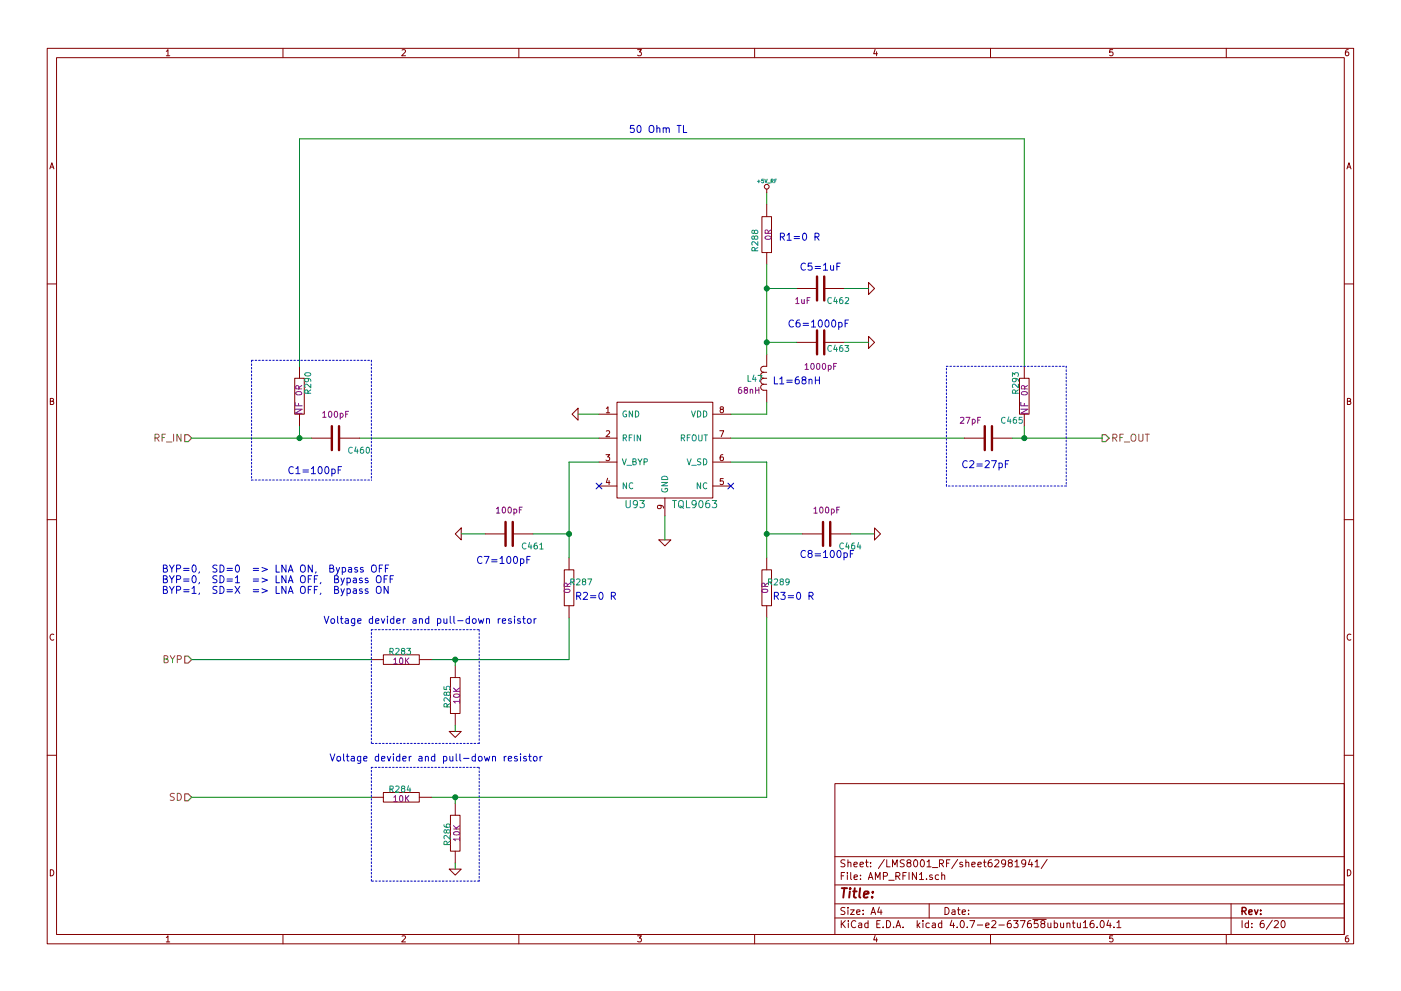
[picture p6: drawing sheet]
EESchema Schematic File Version 2
LIBS:FrontEnd_5G-rescue
LIBS:device
LIBS:conn
LIBS:linear
LIBS:regul
LIBS:74xx
LIBS:cmos4000
LIBS:adc-dac
LIBS:memory
LIBS:xilinx
LIBS:microcontrollers
LIBS:dsp
LIBS:microchip
LIBS:analog_switches
LIBS:motorola
LIBS:texas
LIBS:intel
LIBS:audio
LIBS:interface
LIBS:digital-audio
LIBS:philips
LIBS:display
LIBS:cypress
LIBS:siliconi
LIBS:opto
LIBS:contrib
LIBS:valves
LIBS:ADM7155_Addon-cache
LIBS:LimeMicroBGD_Library
LIBS:power
LIBS:transistors
LIBS:FrontEnd_5G-cache
EELAYER 25 0
EELAYER END
$Descr A4 11693 8268
encoding utf-8
Sheet 6 20
Title ""
Date ""
Rev ""
Comp ""
Comment1 ""
Comment2 ""
Comment3 ""
Comment4 ""
$EndDescr
Text HLabel 1600 3650 0    59   Input ~ 0
RF_IN
Text HLabel 9200 3650 2    59   Output ~ 0
RF_OUT
Text HLabel 1600 5500 0    59   Input ~ 0
BYP
Wire Wire Line
	6400 1600 6400 1700
$Comp
L +5V_RF #PWR880
U 1 1
P 6400 1600
AR Path="/622FACBB/628FE62E/62942018" Ref="#PWR880"  Part="1" 
AR Path="/55F3CC96/62981948/62942018" Ref="#PWR0547"  Part="1" 
F 0 "#PWR0547" H 6400 1650 20  0001 C CNN
F 1 "+5V_RF" H 6400 1700 30  0000 C CNN
F 2 "" H 6400 1600 60  0000 C CNN
F 3 "" H 6400 1600 60  0000 C CNN
	1    6400 1600
	1    0    0    -1  
$EndComp
$Comp
L TQL9063 U93
U 1 1
P 5550 3750
F 0 "U93" H 5300 3300 60  0000 C CNN
F 1 "TQL9063" H 5800 3300 60  0000 C CNN
F 2 "TQL9063" H 5550 5000 60  0001 C CNN
F 3 "" H 5400 3750 60  0000 C CNN
F 4 "Mouser" H 5550 5100 60  0001 C CNN "Vendor"
F 5 "772-TQL9063" H 5550 5200 60  0001 C CNN "Vendor Part Number"
F 6 "Qorvo" H 5550 5300 60  0001 C CNN "Manufacturer"
F 7 "TQL9063" H 5550 5400 60  0001 C CNN "Manufacturer Part Number"
F 8 "RF Amplifier 2.3-5.0 GHz High Gain 0.5W Driver Amplif" H 5550 5500 60  0001 C CNN "Description"
F 9 "TQL9063" H 5550 4900 60  0001 C CNN "Component Value"
	1    5550 3750
	1    0    0    -1  
$EndComp
Text Notes 2400 3950 0    59   ~ 0
C1=100pF
Wire Wire Line
	8050 3650 6100 3650
Text Notes 8025 3900 0    59   ~ 0
C2=27pF
$Comp
L 27pF_0402_GCM1555C1H270FA16D C465
U 1 1
P 8250 3650
F 0 "C465" V 8100 3750 50  0000 L CNN
F 1 "27pF_0402_GCM1555C1H270FA16D" H 7900 4050 50  0001 L CNN
F 2 "SMD0402" H 8250 3950 39  0001 C CNN
F 3 "" H 8300 3750 60  0000 C CNN
F 4 "Mouser" H 8250 4150 60  0001 C CNN "Vendor"
F 5 "81-GCM1555C1H270FA6D" H 8200 4250 60  0001 C CNN "Vendor Part Number"
F 6 "Murata Electronics" H 8250 4350 60  0001 C CNN "Manufacturer"
F 7 "GCM1555C1H270FA16D" H 8300 4450 60  0001 C CNN "Manufacturer Part Number"
F 8 "Multilayer Ceramic Capacitors MLCC - SMD/SMT 0402 27pF 50volts C0G 1%" H 8350 4550 60  0001 C CNN "Description"
F 9 "27pF" V 8100 3500 50  0000 C CNN "Component Value"
	1    8250 3650
	0    1    1    0   
$EndComp
Wire Wire Line
	3000 3650 5000 3650
$Comp
L 0R_0402 R287
U 1 1
P 4750 4900
F 0 "R287" V 4700 5000 50  0000 C CNN
F 1 "0R_0402" H 4750 5050 50  0001 C CNN
F 2 "SMD0402" H 4750 5150 60  0001 C CNN
F 3 "" V 4750 4900 60  0000 C CNN
F 4 "Digi-Key" H 4750 5550 60  0001 C CNN "Vendor"
F 5 "-" H 4750 5650 60  0001 C CNN "Vendor Part Number"
F 6 "-" H 4750 5450 60  0001 C CNN "Manufacturer"
F 7 "-" H 4750 5350 60  0001 C CNN "Manufacturer Part Number"
F 8 "RES_0.0_OHM_0402_SMD" H 4750 5250 60  0001 C CNN "Description"
F 9 "0R" H 4750 4890 50  0000 C CNN "Component Value"
	1    4750 4900
	0    1    1    0   
$EndComp
$Comp
L GND #PWR0548
U 1 1
P 3850 4450
F 0 "#PWR0548" H 3850 4450 30  0001 C CNN
F 1 "GND" H 3850 4380 30  0001 C CNN
F 2 "" H 3850 4450 60  0000 C CNN
F 3 "" H 3850 4450 60  0000 C CNN
	1    3850 4450
	0    1    1    0   
$EndComp
$Comp
L GND #PWR0549
U 1 1
P 4825 3450
F 0 "#PWR0549" H 4825 3450 30  0001 C CNN
F 1 "GND" H 4825 3380 30  0001 C CNN
F 2 "" H 4825 3450 60  0000 C CNN
F 3 "" H 4825 3450 60  0000 C CNN
	1    4825 3450
	0    1    1    0   
$EndComp
$Comp
L GND #PWR0550
U 1 1
P 5550 4500
F 0 "#PWR0550" H 5550 4500 30  0001 C CNN
F 1 "GND" H 5550 4430 30  0001 C CNN
F 2 "" H 5550 4500 60  0000 C CNN
F 3 "" H 5550 4500 60  0000 C CNN
	1    5550 4500
	1    0    0    -1  
$EndComp
Wire Wire Line
	5550 4300 5550 4500
Wire Wire Line
	5000 3450 4825 3450
Wire Wire Line
	5000 3850 4750 3850
Wire Wire Line
	4750 3850 4750 4650
Wire Wire Line
	4450 4450 4750 4450
Connection ~ 4750 4450
Wire Wire Line
	4050 4450 3850 4450
Wire Wire Line
	4750 5500 4750 5150
Text Notes 3975 4700 0    59   ~ 0
C7=100pF
Text Notes 4800 5000 0    59   ~ 0
R2=0 R
Wire Wire Line
	6100 3850 6400 3850
Wire Wire Line
	6400 3850 6400 4650
Wire Wire Line
	6700 4450 6400 4450
Connection ~ 6400 4450
$Comp
L 0R_0402 R289
U 1 1
P 6400 4900
F 0 "R289" V 6350 5000 50  0000 C CNN
F 1 "0R_0402" H 6400 5050 50  0001 C CNN
F 2 "SMD0402" H 6400 5150 60  0001 C CNN
F 3 "" V 6400 4900 60  0000 C CNN
F 4 "Digi-Key" H 6400 5550 60  0001 C CNN "Vendor"
F 5 "-" H 6400 5650 60  0001 C CNN "Vendor Part Number"
F 6 "-" H 6400 5450 60  0001 C CNN "Manufacturer"
F 7 "-" H 6400 5350 60  0001 C CNN "Manufacturer Part Number"
F 8 "RES_0.0_OHM_0402_SMD" H 6400 5250 60  0001 C CNN "Description"
F 9 "0R" H 6400 4890 50  0000 C CNN "Component Value"
	1    6400 4900
	0    1    1    0   
$EndComp
Wire Wire Line
	6400 6650 6400 5150
$Comp
L GND #PWR0551
U 1 1
P 7300 4450
F 0 "#PWR0551" H 7300 4450 30  0001 C CNN
F 1 "GND" H 7300 4380 30  0001 C CNN
F 2 "" H 7300 4450 60  0000 C CNN
F 3 "" H 7300 4450 60  0000 C CNN
	1    7300 4450
	0    -1   -1   0   
$EndComp
Wire Wire Line
	7300 4450 7100 4450
NoConn ~ 6100 4050
NoConn ~ 5000 4050
Text Notes 6675 4650 0    59   ~ 0
C8=100pF
Text Notes 6450 5000 0    59   ~ 0
R3=0 R
$Comp
L 68nH_0603_0603CS-68NXJLW L47
U 1 1
P 6400 3150
F 0 "L47" H 6300 3150 50  0000 C CNN
F 1 "68nH_0603_0603CS-68NXJLW" H 6400 3400 50  0001 C CNN
F 2 "SMD0603" H 6400 3500 60  0001 C CNN
F 3 "" H 6400 3150 60  0000 C CNN
F 4 "Mouser" H 6400 4000 60  0001 C CNN "Vendor"
F 5 "994-0603CS-68NXJLW" H 6400 3900 60  0001 C CNN "Vendor Part Number"
F 6 "Coilcraft" H 6400 3800 60  0001 C CNN "Manufacturer"
F 7 "0603CS-68NXJLW" H 6400 3700 60  0001 C CNN "Manufacturer Part Number"
F 8 "Fixed Inductors 0603HP Hi Perfrmnce 100 nH 5 % 0.47 A" H 6400 3600 60  0001 C CNN "Description"
F 9 "68nH" H 6250 3050 50  0000 C CNN "Component Value"
	1    6400 3150
	1    0    0    -1  
$EndComp
Text Notes 6450 3200 0    59   ~ 0
L1=68nH
$Comp
L 1000pF_0402_GCM155R71H102KA37D C463
U 1 1
P 6850 2850
F 0 "C463" V 6900 2900 50  0000 L CNN
F 1 "1000pF_0402_GCM155R71H102KA37D" H 6150 3550 50  0001 L CNN
F 2 "SMD0402" H 6850 3450 60  0001 C CNN
F 3 "" H 6850 2850 60  0000 C CNN
F 4 "Mouser" H 6800 4050 60  0001 C CNN "Vendor"
F 5 "81-GCM155R71H102KA7D" H 6800 3950 60  0001 C CNN "Vendor Part Number"
F 6 "Murata Electronics" H 6850 3850 60  0001 C CNN "Manufacturer"
F 7 "GCM155R71H102KA37D" H 6850 3750 60  0001 C CNN "Manufacturer Part Number"
F 8 "Multilayer Ceramic Capacitors MLCC - SMD/SMT 0402 1000pF 50volts X7R 10%" H 6850 3650 60  0001 C CNN "Description"
F 9 "1000pF" V 7050 2850 50  0000 C CNN "Component Value"
	1    6850 2850
	0    1    1    0   
$EndComp
$Comp
L 1uF_0402_CC0402ZRY5V5BB105 C462
U 1 1
P 6850 2400
F 0 "C462" V 6950 2450 50  0000 L CNN
F 1 "1uF_0402_CC0402ZRY5V5BB105" H 6250 2950 50  0001 L CNN
F 2 "SMD0402" H 6850 2850 60  0001 C CNN
F 3 "" H 6850 2400 60  0000 C CNN
F 4 "Mouser" H 6850 3450 60  0001 C CNN "Vendor"
F 5 "603-CC402ZRY5V5BB105" H 6850 3350 60  0001 C CNN "Vendor Part Number"
F 6 "Yageo" H 6850 3250 60  0001 C CNN "Manufacturer"
F 7 "CC0402ZRY5V5BB105" H 6850 3150 60  0001 C CNN "Manufacturer Part Number"
F 8 "Multilayer Ceramic Capacitors MLCC - SMD/SMT 1.0uF 6.3V Y5V -20/+80%" H 6850 3050 60  0001 C CNN "Description"
F 9 "1uF" V 6950 2250 50  0000 C CNN "Component Value"
	1    6850 2400
	0    1    1    0   
$EndComp
$Comp
L 0R_0402 R288
U 1 1
P 6400 1950
F 0 "R288" H 6350 2050 50  0000 C CNN
F 1 "0R_0402" H 6400 2100 50  0001 C CNN
F 2 "SMD0402" H 6400 2200 60  0001 C CNN
F 3 "" V 6400 1950 60  0000 C CNN
F 4 "Digi-Key" H 6400 2600 60  0001 C CNN "Vendor"
F 5 "-" H 6400 2700 60  0001 C CNN "Vendor Part Number"
F 6 "-" H 6400 2500 60  0001 C CNN "Manufacturer"
F 7 "-" H 6400 2400 60  0001 C CNN "Manufacturer Part Number"
F 8 "RES_0.0_OHM_0402_SMD" H 6400 2300 60  0001 C CNN "Description"
F 9 "0R" H 6400 1940 50  0000 C CNN "Component Value"
	1    6400 1950
	0    -1   -1   0   
$EndComp
$Comp
L GND #PWR0552
U 1 1
P 7250 2850
F 0 "#PWR0552" H 7250 2850 30  0001 C CNN
F 1 "GND" H 7250 2780 30  0001 C CNN
F 2 "" H 7250 2850 60  0000 C CNN
F 3 "" H 7250 2850 60  0000 C CNN
	1    7250 2850
	0    -1   -1   0   
$EndComp
$Comp
L GND #PWR0553
U 1 1
P 7250 2400
F 0 "#PWR0553" H 7250 2400 30  0001 C CNN
F 1 "GND" H 7250 2330 30  0001 C CNN
F 2 "" H 7250 2400 60  0000 C CNN
F 3 "" H 7250 2400 60  0000 C CNN
	1    7250 2400
	0    -1   -1   0   
$EndComp
Wire Wire Line
	6100 3450 6400 3450
Wire Wire Line
	6400 3450 6400 3350
Wire Wire Line
	6400 2200 6400 2950
Wire Wire Line
	6400 2850 6650 2850
Wire Wire Line
	6400 2400 6650 2400
Connection ~ 6400 2850
Wire Wire Line
	7050 2400 7250 2400
Wire Wire Line
	7050 2850 7250 2850
Text Notes 6575 2725 0    59   ~ 0
C6=1000pF
Text Notes 6675 2250 0    59   ~ 0
C5=1uF
Connection ~ 6400 2400
$Comp
L 100pF_0402_ECJ-0EC1H101J C460
U 1 1
P 2800 3650
F 0 "C460" V 2900 3750 50  0000 L CNN
F 1 "100pF_0402_ECJ-0EC1H101J" H 2350 4050 50  0001 L CNN
F 2 "SMD0402" H 2800 3950 39  0001 C CNN
F 3 "" H 2850 3750 60  0000 C CNN
F 4 "Mouser" H 2800 4150 60  0001 C CNN "Vendor"
F 5 "667-ECJ-0EC1H101J" H 2750 4250 60  0001 C CNN "Vendor Part Number"
F 6 "Murata Electronics" H 2800 4350 60  0001 C CNN "Manufacturer"
F 7 "ECJ-0EC1H101J" H 2850 4450 60  0001 C CNN "Manufacturer Part Number"
F 8 "Multilayer Ceramic Capacitors MLCC - SMD/SMT 100PF 50V 5% 0402" H 2900 4550 60  0001 C CNN "Description"
F 9 "100pF" V 2600 3650 50  0000 C CNN "Component Value"
	1    2800 3650
	0    1    1    0   
$EndComp
$Comp
L 100pF_0402_ECJ-0EC1H101J C464
U 1 1
P 6900 4450
F 0 "C464" V 7000 4550 50  0000 L CNN
F 1 "100pF_0402_ECJ-0EC1H101J" H 6450 4850 50  0001 L CNN
F 2 "SMD0402" H 6900 4750 39  0001 C CNN
F 3 "" H 6950 4550 60  0000 C CNN
F 4 "Mouser" H 6900 4950 60  0001 C CNN "Vendor"
F 5 "667-ECJ-0EC1H101J" H 6850 5050 60  0001 C CNN "Vendor Part Number"
F 6 "Murata Electronics" H 6900 5150 60  0001 C CNN "Manufacturer"
F 7 "ECJ-0EC1H101J" H 6950 5250 60  0001 C CNN "Manufacturer Part Number"
F 8 "Multilayer Ceramic Capacitors MLCC - SMD/SMT 100PF 50V 5% 0402" H 7000 5350 60  0001 C CNN "Description"
F 9 "100pF" V 6700 4450 50  0000 C CNN "Component Value"
	1    6900 4450
	0    1    1    0   
$EndComp
$Comp
L 100pF_0402_ECJ-0EC1H101J C461
U 1 1
P 4250 4450
F 0 "C461" V 4350 4550 50  0000 L CNN
F 1 "100pF_0402_ECJ-0EC1H101J" H 3800 4850 50  0001 L CNN
F 2 "SMD0402" H 4250 4750 39  0001 C CNN
F 3 "" H 4300 4550 60  0000 C CNN
F 4 "Mouser" H 4250 4950 60  0001 C CNN "Vendor"
F 5 "667-ECJ-0EC1H101J" H 4200 5050 60  0001 C CNN "Vendor Part Number"
F 6 "Murata Electronics" H 4250 5150 60  0001 C CNN "Manufacturer"
F 7 "ECJ-0EC1H101J" H 4300 5250 60  0001 C CNN "Manufacturer Part Number"
F 8 "Multilayer Ceramic Capacitors MLCC - SMD/SMT 100PF 50V 5% 0402" H 4350 5350 60  0001 C CNN "Description"
F 9 "100pF" V 4050 4450 50  0000 C CNN "Component Value"
	1    4250 4450
	0    1    1    0   
$EndComp
Text Notes 6500 2000 0    59   ~ 0
R1=0 R
Text HLabel 1600 6650 0    59   Input ~ 0
SD
$Comp
L 10K_0402 R285
U 1 1
P 3800 5800
F 0 "R285" H 3790 5870 50  0000 C CNN
F 1 "10K_0402" H 3800 5950 50  0001 C CNN
F 2 "SMD0402" H 3800 6050 60  0001 C CNN
F 3 "" V 3800 5800 60  0000 C CNN
F 4 "Digi-Key" H 3800 6450 60  0001 C CNN "Vendor"
F 5 "-" H 3800 6550 60  0001 C CNN "Vendor Part Number"
F 6 "-" H 3800 6350 60  0001 C CNN "Manufacturer"
F 7 "-" H 3800 6250 60  0001 C CNN "Manufacturer Part Number"
F 8 "-" H 3800 6150 60  0001 C CNN "Description"
F 9 "10K" H 3800 5790 50  0000 C CNN "Component Value"
	1    3800 5800
	0    -1   -1   0   
$EndComp
$Comp
L GND #PWR0554
U 1 1
P 3800 6100
F 0 "#PWR0554" H 3800 6100 30  0001 C CNN
F 1 "GND" H 3800 6030 30  0001 C CNN
F 2 "" H 3800 6100 60  0000 C CNN
F 3 "" H 3800 6100 60  0000 C CNN
	1    3800 6100
	1    0    0    -1  
$EndComp
Wire Wire Line
	3800 6050 3800 6100
Wire Wire Line
	3800 5550 3800 5500
Connection ~ 3800 5500
$Comp
L 10K_0402 R286
U 1 1
P 3800 6950
F 0 "R286" H 3790 7020 50  0000 C CNN
F 1 "10K_0402" H 3800 7100 50  0001 C CNN
F 2 "SMD0402" H 3800 7200 60  0001 C CNN
F 3 "" V 3800 6950 60  0000 C CNN
F 4 "Digi-Key" H 3800 7600 60  0001 C CNN "Vendor"
F 5 "-" H 3800 7700 60  0001 C CNN "Vendor Part Number"
F 6 "-" H 3800 7500 60  0001 C CNN "Manufacturer"
F 7 "-" H 3800 7400 60  0001 C CNN "Manufacturer Part Number"
F 8 "-" H 3800 7300 60  0001 C CNN "Description"
F 9 "10K" H 3800 6940 50  0000 C CNN "Component Value"
	1    3800 6950
	0    -1   -1   0   
$EndComp
$Comp
L GND #PWR0555
U 1 1
P 3800 7250
F 0 "#PWR0555" H 3800 7250 30  0001 C CNN
F 1 "GND" H 3800 7180 30  0001 C CNN
F 2 "" H 3800 7250 60  0000 C CNN
F 3 "" H 3800 7250 60  0000 C CNN
	1    3800 7250
	1    0    0    -1  
$EndComp
Wire Wire Line
	3800 7200 3800 7250
Wire Wire Line
	3800 6700 3800 6650
Connection ~ 3800 6650
Wire Wire Line
	3600 6650 6400 6650
Wire Wire Line
	3600 5500 4750 5500
$Comp
L 10K_0402 R283
U 1 1
P 3350 5500
F 0 "R283" H 3340 5570 50  0000 C CNN
F 1 "10K_0402" H 3350 5650 50  0001 C CNN
F 2 "SMD0402" H 3350 5750 60  0001 C CNN
F 3 "" V 3350 5500 60  0000 C CNN
F 4 "Digi-Key" H 3350 6150 60  0001 C CNN "Vendor"
F 5 "-" H 3350 6250 60  0001 C CNN "Vendor Part Number"
F 6 "-" H 3350 6050 60  0001 C CNN "Manufacturer"
F 7 "-" H 3350 5950 60  0001 C CNN "Manufacturer Part Number"
F 8 "-" H 3350 5850 60  0001 C CNN "Description"
F 9 "10K" H 3350 5490 50  0000 C CNN "Component Value"
	1    3350 5500
	1    0    0    -1  
$EndComp
Wire Wire Line
	3100 5500 1600 5500
$Comp
L 10K_0402 R284
U 1 1
P 3350 6650
F 0 "R284" H 3340 6720 50  0000 C CNN
F 1 "10K_0402" H 3350 6800 50  0001 C CNN
F 2 "SMD0402" H 3350 6900 60  0001 C CNN
F 3 "" V 3350 6650 60  0000 C CNN
F 4 "Digi-Key" H 3350 7300 60  0001 C CNN "Vendor"
F 5 "-" H 3350 7400 60  0001 C CNN "Vendor Part Number"
F 6 "-" H 3350 7200 60  0001 C CNN "Manufacturer"
F 7 "-" H 3350 7100 60  0001 C CNN "Manufacturer Part Number"
F 8 "-" H 3350 7000 60  0001 C CNN "Description"
F 9 "10K" H 3350 6640 50  0000 C CNN "Component Value"
	1    3350 6650
	1    0    0    -1  
$EndComp
Wire Wire Line
	3100 6650 1600 6650
Wire Notes Line
	3100 5250 4000 5250
Wire Notes Line
	4000 5250 4000 6200
Wire Notes Line
	4000 6200 3100 6200
Wire Notes Line
	3100 6200 3100 5250
Wire Notes Line
	3100 6400 4000 6400
Wire Notes Line
	4000 6400 4000 7350
Wire Notes Line
	3100 7350 3100 6400
Wire Notes Line
	4000 7350 3100 7350
Text Notes 2750 6350 0    59   ~ 0
Voltage devider and pull-down resistor
Text Notes 2700 5200 0    59   ~ 0
Voltage devider and pull-down resistor
Text Notes 1350 4950 0    59   ~ 0
BYP=0,  SD=0  => LNA ON,  Bypass OFF\nBYP=0,  SD=1  => LNA OFF,  Bypass OFF\nBYP=1,  SD=X  => LNA OFF,  Bypass ON
$Comp
L 0R_0402_NF R290
U 1 1
P 2500 3300
F 0 "R290" H 2390 3375 50  0000 C CNN
F 1 "0R_0402_NF" H 2465 3475 50  0001 C CNN
F 2 "SMD0402" H 2440 3550 60  0001 C CNN
F 3 "" V 2490 3300 60  0000 C CNN
F 4 "Digi-Key" H 2510 3970 60  0001 C CNN "Vendor"
F 5 "311-0.0JRCT-ND" H 2520 4050 60  0001 C CNN "Vendor Part Number"
F 6 "Yageo" H 2490 3880 60  0001 C CNN "Manufacturer"
F 7 "RC0402JR-070RL" H 2500 3750 60  0001 C CNN "Manufacturer Part Number"
F 8 "RES, 0.0 OHM,1/16W, JUMP, 0402 SMD," H 2460 3650 60  0001 C CNN "Description"
F 9 "0R" H 2450 3300 50  0000 C CNN "Component Value"
F 10 "NF" H 2600 3300 60  0000 C CNN "Assemble"
	1    2500 3300
	0    1    1    0   
$EndComp
Wire Wire Line
	2500 3550 2500 3650
Wire Wire Line
	1600 3650 2600 3650
$Comp
L 0R_0402_NF R293
U 1 1
P 8550 3300
F 0 "R293" H 8440 3375 50  0000 C CNN
F 1 "0R_0402_NF" H 8515 3475 50  0001 C CNN
F 2 "SMD0402" H 8490 3550 60  0001 C CNN
F 3 "" V 8540 3300 60  0000 C CNN
F 4 "Digi-Key" H 8560 3970 60  0001 C CNN "Vendor"
F 5 "311-0.0JRCT-ND" H 8570 4050 60  0001 C CNN "Vendor Part Number"
F 6 "Yageo" H 8540 3880 60  0001 C CNN "Manufacturer"
F 7 "RC0402JR-070RL" H 8550 3750 60  0001 C CNN "Manufacturer Part Number"
F 8 "RES, 0.0 OHM,1/16W, JUMP, 0402 SMD," H 8510 3650 60  0001 C CNN "Description"
F 9 "0R" H 8500 3300 50  0000 C CNN "Component Value"
F 10 "NF" H 8650 3300 60  0000 C CNN "Assemble"
	1    8550 3300
	0    -1   1    0   
$EndComp
Wire Wire Line
	8550 3550 8550 3650
Wire Wire Line
	8450 3650 9200 3650
Connection ~ 8550 3650
Connection ~ 2500 3650
Wire Wire Line
	2500 3050 2500 1150
Wire Wire Line
	2500 1150 8550 1150
Wire Wire Line
	8550 1150 8550 3050
Text Notes 5250 1100 0    59   ~ 0
50 Ohm TL
Wire Notes Line
	7900 3050 8900 3050
Wire Notes Line
	8900 3050 8900 4050
Wire Notes Line
	8900 4050 7900 4050
Wire Notes Line
	7900 4050 7900 3050
Wire Notes Line
	2100 3000 3100 3000
Wire Notes Line
	3100 3000 3100 4000
Wire Notes Line
	2100 3000 2100 4000
Wire Notes Line
	2100 4000 3100 4000
$EndSCHEMATC
